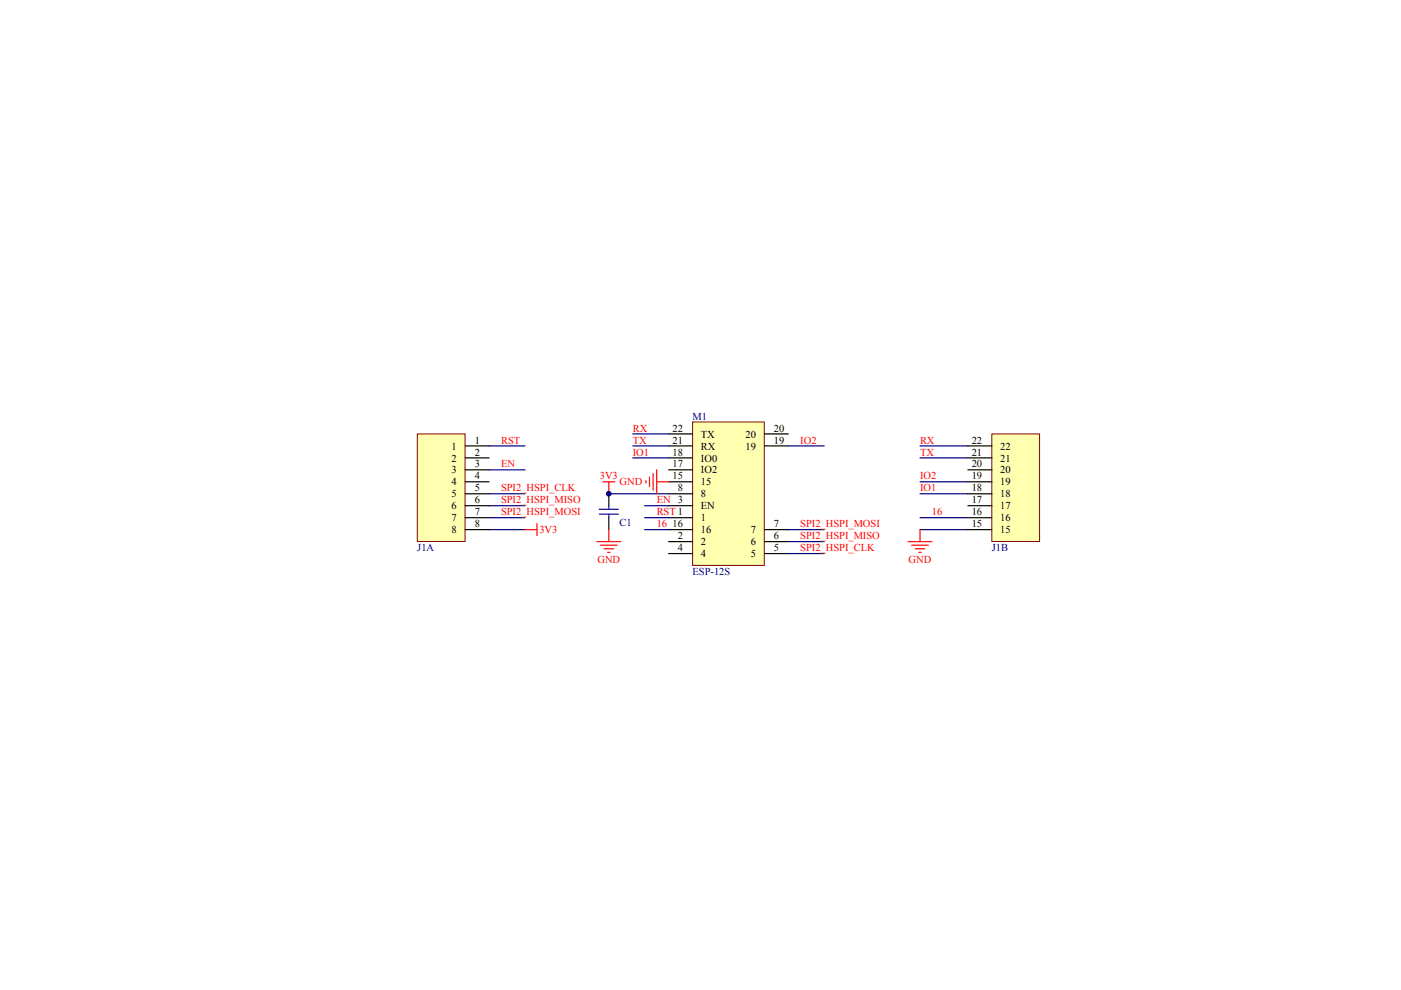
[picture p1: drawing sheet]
<svg xmlns="http://www.w3.org/2000/svg" width="297mm" height="210mm" viewBox="0 0 297 210" stroke-linecap="round" stroke-linejoin="round" font-family="sans-serif">
<path d="M129.1 104.7v2.5M129.1 109.8v2.5" fill="none" stroke="#000" stroke-width=".25"/>
<path d="M127 108h4.1M127 109h4.1M129.1 107.2v.8M129.1 109v.8" fill="none" stroke="#00f" stroke-width=".25"/>
<path d="M146.8 89.5h15.2v30.4h-15.2z" fill="#ffffb0" stroke="#800000" stroke-width=".21"/>
<g fill="none" stroke="#000" stroke-width=".25">
<path d="M141.8 99.6h5M141.8 97.1h5M141.8 94.5h5M141.8 92h5M162.1 94.5h5M162.1 92h5M141.8 109.8h5M141.8 114.8h5M141.8 107.2h5M141.8 117.4h5M141.8 112.3h5M141.8 104.7h5"/>
<path d="M141.8 102.2h5M162.1 114.8h5M162.1 117.4h5M162.1 112.3h5"/>
</g>
<path d="M139.2 99.6v5.1M126.5 114.8h5.1M127.3 115.6h3.6M127.8 102.2h2.5M128.1 116.4h2M128.8 117.1h.5M129.1 102.2v2.5M129.1 112.3v2.5M136.9 101.9v.5M137.7 101.1v2.1M138.5 100.4v3.5M139.2 102.2h2.6" fill="none" stroke="#f00" stroke-width=".25"/>
<path d="M129.1 104.7h12.7" fill="none" stroke="#000080" stroke-width=".25"/>
<path d="M210.3 92h10.1v22.8h-10.1z" fill="#ffffb0" stroke="#800000" stroke-width=".21"/>
<path d="M205.2 99.6h5.1M205.2 97.1h5.1M205.2 94.5h5.1M205.2 112.3h5.1M205.2 109.8h5.1M205.2 107.2h5.1M205.2 104.7h5.1M205.2 102.2h5.1" fill="none" stroke="#000" stroke-width=".25"/>
<path d="M88.5 92h10.1v22.8h-10.1z" fill="#ffffb0" stroke="#800000" stroke-width=".21"/>
<path d="M98.6 94.5h5.1M98.6 97.1h5.1M98.6 99.6h5.1M98.6 102.2h5.1M98.6 104.7h5.1M98.6 107.2h5.1M98.6 109.8h5.1M98.6 112.3h5.1" fill="none" stroke="#000" stroke-width=".25"/>
<g fill="none" stroke="#000080" stroke-width=".25">
<path d="M103.7 94.5h7.6M103.7 99.6h7.6M134.2 94.5h7.6M134.2 97.1h7.6M134.2 92h7.6M167.1 94.5h7.7M195.1 94.5h10.1M195.1 97.1h10.1M103.7 109.8h7.6M103.7 104.7h7.6M103.7 112.3h7.6M103.7 107.2h7.6"/>
<path d="M136.7 109.8h5.1M136.7 112.3h5.1M136.7 107.2h5.1M167.1 112.3h7.7M167.1 114.8h7.7M167.1 117.4h7.7M195.1 109.8h10.1M195.1 104.7h10.1M195.1 112.3h10.1M195.1 102.2h10.1"/>
</g>
<path d="M111.3 112.3h2.6M113.9 111v2.6M192.5 114.8h5.1M193.3 115.6h3.5M194 116.4h2.1M194.8 117.1h.5M195.1 112.3v2.5" fill="none" stroke="#f00" stroke-width=".25"/>
<circle cx="129.1" cy="104.7" r=".49" fill="#000080" stroke="#000080" stroke-width=".21"/>
<g font-size="2.2" fill="#000080">
<text x="146.8" y="89">M1</text>
<text x="131.4" y="111.5">C1</text>
<text x="88.5" y="116.9">J1A</text>
<text x="210.3" y="116.9">J1B</text>
<text x="146.8" y="121.9">ESP-12S</text>
</g>
<g font-size="2.2">
<text x="95.7" y="95.3">1</text>
<text x="100.7" y="94">1</text>
<text x="142.6" y="94">21</text>
<text x="142.6" y="91.5">22</text>
<text x="148.6" y="95.3">RX</text>
<text x="148.6" y="92.8">TX</text>
<text x="158.1" y="95.3">19</text>
<text x="158.1" y="92.8">20</text>
<text x="164.1" y="94">19</text>
<text x="164.1" y="91.5">20</text>
<text x="206" y="94">22</text>
<text x="212.1" y="95.3">22</text>
<text x="95.7" y="97.9">2</text>
<text x="95.7" y="100.4">3</text>
<text x="100.7" y="96.6">2</text>
<text x="100.7" y="99.1">3</text>
<text x="100.7" y="101.7">4</text>
<text x="142.6" y="101.7">15</text>
<text x="142.6" y="99.1">17</text>
<text x="142.6" y="96.6">18</text>
<text x="148.6" y="100.4">IO2</text>
<text x="148.6" y="97.9">IO0</text>
<text x="206" y="101.7">19</text>
<text x="206" y="99.1">20</text>
<text x="206" y="96.6">21</text>
<text x="212.1" y="100.4">20</text>
<text x="212.1" y="97.9">21</text>
<text x="95.7" y="102.9">4</text>
<text x="95.7" y="105.5">5</text>
<text x="95.7" y="108">6</text>
<text x="100.7" y="104.2">5</text>
<text x="100.7" y="106.7">6</text>
<text x="143.7" y="104.2">8</text>
<text x="148.6" y="108">EN</text>
<text x="148.6" y="105.5">8</text>
<text x="148.6" y="102.9">15</text>
<text x="206" y="106.7">17</text>
<text x="206" y="104.2">18</text>
<text x="212.1" y="108">17</text>
<text x="212.1" y="105.5">18</text>
<text x="212.1" y="102.9">19</text>
<text x="95.7" y="110.5">7</text>
<text x="95.7" y="113.1">8</text>
<text x="100.7" y="109.3">7</text>
<text x="100.7" y="111.8">8</text>
<text x="142.6" y="111.8">16</text>
<text x="148.6" y="110.5">1</text>
<text x="148.6" y="113.1">16</text>
<text x="159.2" y="113.1">7</text>
<text x="164.1" y="111.8">7</text>
<text x="206" y="111.8">15</text>
<text x="206" y="109.3">16</text>
<text x="212.1" y="113.1">15</text>
<text x="212.1" y="110.5">16</text>
<text x="143.7" y="114.3">2</text>
<text x="143.7" y="116.9">4</text>
<text x="148.6" y="115.6">2</text>
<text x="148.6" y="118.1">4</text>
<text x="159.2" y="118.1">5</text>
<text x="159.2" y="115.6">6</text>
<text x="164.1" y="116.9">5</text>
<text x="164.1" y="114.3">6</text>
</g>
<g font-size="2.2" fill="#f00">
<text x="106.2" y="94">RST</text>
<text x="134.2" y="91.5">RX</text>
<text x="134.2" y="94">TX</text>
<text x="169.7" y="94">IO2</text>
<text x="195.1" y="94">RX</text>
<text x="106.2" y="99.1">EN</text>
<text x="127.2" y="101.7">3V3</text>
<text x="134.2" y="96.6">IO1</text>
<text x="195.1" y="96.6">TX</text>
<text x="195.1" y="101.7">IO2</text>
<text x="106.2" y="106.7">SPI2_HSPI_MISO</text>
<text x="106.2" y="104.2">SPI2_HSPI_CLK</text>
<text x="131.4" y="102.9">GND</text>
<text x="139.2" y="106.7">EN 3</text>
<text x="195.1" y="104.2">IO1</text>
<text x="106.2" y="109.3">SPI2_HSPI_MOSI</text>
<text x="114.4" y="113.1">3V3</text>
<text x="139.2" y="109.3">RST 1</text>
<text x="139.2" y="111.8">16</text>
<text x="169.7" y="111.8">SPI2_HSPI_MOSI</text>
<text x="197.6" y="109.3">16</text>
<text x="126.7" y="119.4">GND</text>
<text x="169.7" y="116.9">SPI2_HSPI_CLK</text>
<text x="169.7" y="114.3">SPI2_HSPI_MISO</text>
<text x="192.6" y="119.4">GND</text>
</g>
</svg>
